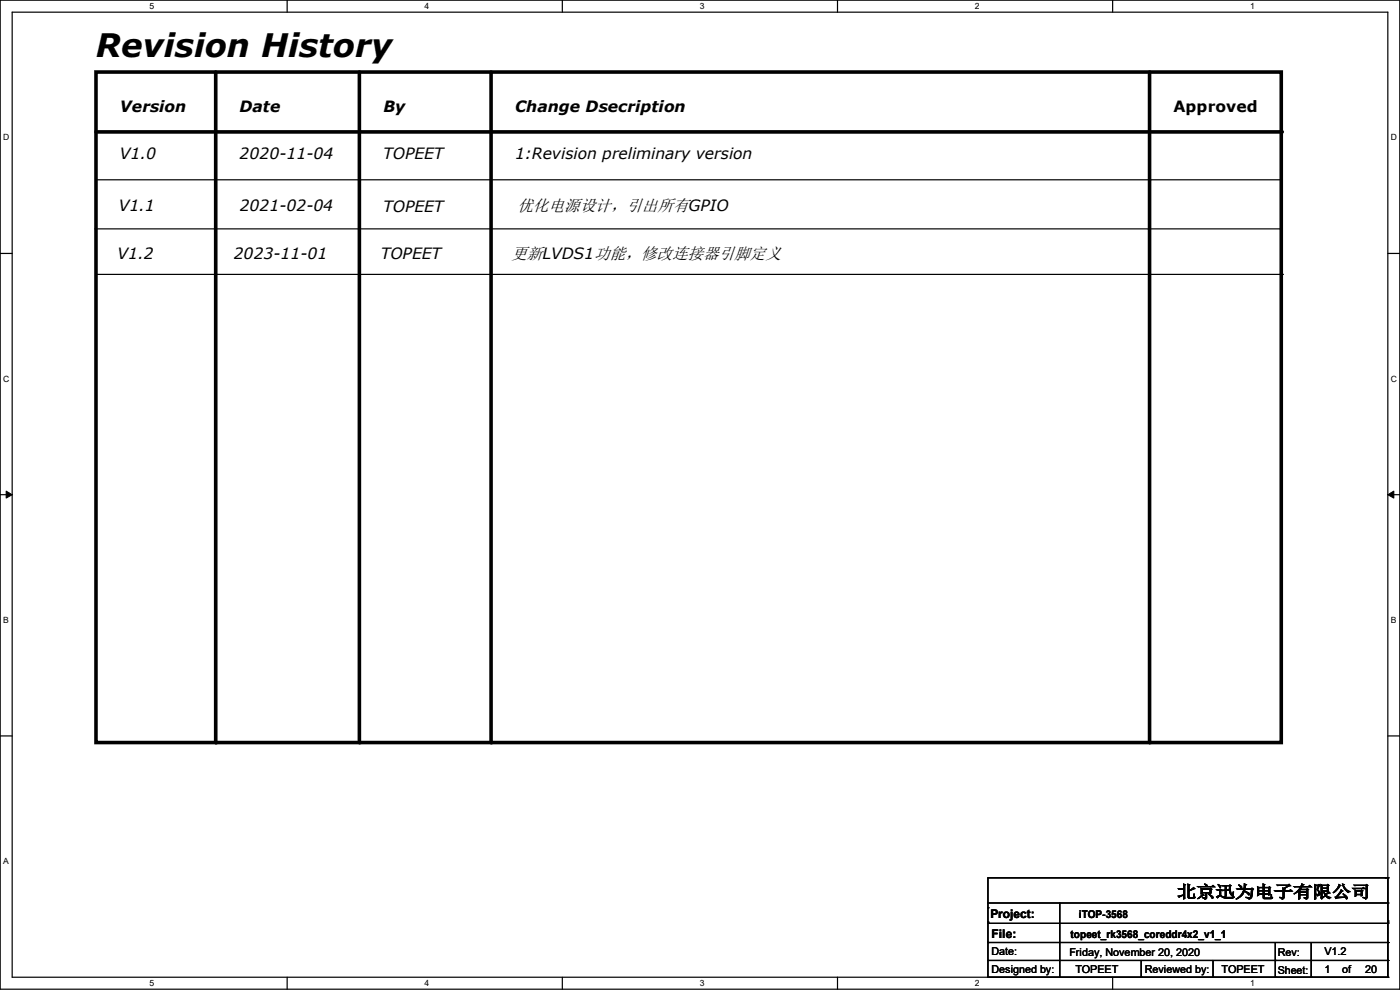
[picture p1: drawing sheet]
<svg xmlns="http://www.w3.org/2000/svg" width="297mm" height="210mm" viewBox="0 0 297 210" stroke-linecap="round" stroke-linejoin="round" font-family="sans-serif">
<path d="M0 0h297v209.8h-297zM2.6 2.6h291.8v204.7h-291.8z" fill="none" stroke="#000" stroke-width=".25"/>
<g fill="#fff">
<path d="M31.7 .3h1v2h-1z"/>
<path d="M31.7 207.6h1v1.9h-1z"/>
</g>
<path d="M60.9 0v2.6M60.9 207.3v2.5" fill="none" stroke="#000" stroke-width=".25"/>
<g fill="#fff">
<path d="M90.1 .3h1v2h-1z"/>
<path d="M90.1 207.6h1v1.9h-1z"/>
</g>
<path d="M119.3 0v2.6M119.3 207.3v2.5" fill="none" stroke="#000" stroke-width=".25"/>
<g fill="#fff">
<path d="M148.5 .3h.9v2h-.9z"/>
<path d="M148.5 207.6h.9v1.9h-.9z"/>
</g>
<path d="M177.7 0v2.6M177.7 207.3v2.5" fill="none" stroke="#000" stroke-width=".25"/>
<g fill="#fff">
<path d="M206.8 .3h1v2h-1z"/>
<path d="M206.8 207.6h1v1.9h-1z"/>
</g>
<path d="M236.1 0v2.6M236.1 207.3v2.5" fill="none" stroke="#000" stroke-width=".25"/>
<g fill="#fff">
<path d="M265.2 .3h1v2h-1z"/>
<path d="M265.2 207.6h1v1.9h-1z"/>
<path d="M.7 28.2h1.2v1.9h-1.2z"/>
<path d="M295.1 28.2h1.2v1.9h-1.2z"/>
<path d="M.7 79.3h1.2v2h-1.2z"/>
<path d="M295.1 79.3h1.2v2h-1.2z"/>
</g>
<path d="M0 53.8h2.6M294.4 53.8h2.6" fill="none" stroke="#000" stroke-width=".25"/>
<g fill="#fff">
<path d="M.7 130.5h1.2v2h-1.2z"/>
<path d="M295.1 130.5h1.1v2h-1.1z"/>
</g>
<path d="M0 104.9h2.6M294.4 104.9h2.6" fill="none" stroke="#000" stroke-width=".25"/>
<path d="M1.3 104.2l1.3 .7-1.3 .8zM294.4 104.9l1.3-.7v1.5z" fill="#000" stroke="#000" stroke-width=".21"/>
<g fill="#fff">
<path d="M.7 181.7h1.2v2h-1.2z"/>
<path d="M295.1 181.7h1.1v2h-1.1z"/>
</g>
<g fill="none" stroke="#000" stroke-width=".25">
<path d="M20.4 38.1h251.4M271.8 38.1h.1M20.1 48.6h251.5M20.6 58.2h251.5M271.6 48.6h.1M272.1 58.2h.1M0 156.1h2.6M294.4 156.1h2.6M209.6 192.6h.1M209.6 195.6h.1M209.6 199.9h.1M209.6 191.6h84.8"/>
<path d="M209.6 195.9h84.8M209.6 199.9h84.8M224.8 191.6v15.7M270.6 199.9v7.4M278.2 199.9v7.4M293.9 186.2h.1M294.4 191.6h.1M294.4 186.2h.1M294.4 195.9h.1M294.4 195.4h.1M294.4 199.9h.1M294.4 195.6h.1"/>
<path d="M294.4 186.2h-84.8v21.1M294.4 186.2v21.1M209.6 207.3h.1M209.6 207.3h84.8M209.6 203.8h84.8M224.8 207.3h.1M242.1 207.3h.1M242.1 203.8v3.5M257.3 207.3h.1M257.3 203.8v3.5M270.6 207.3h.1M270.6 203.8h.1"/>
<path d="M278.2 207.3h.1M294.4 203.8h.1M294.4 207.3h.1"/>
</g>
<path d="M20.4 15.3h251.4v142.2h-251.4zM45.8 15.3v142.2M76.2 15.3v142.2M104.2 15.3v142.2M243.9 15.3v142.2M20.4 28h251.4" fill="none" stroke="#000" stroke-width=".76"/>
<g fill="#000">
<circle cx="271.8" cy="28" r=".38"/>
<circle cx="45.8" cy="157.5" r=".38"/>
<circle cx="76.2" cy="157.5" r=".38"/>
<circle cx="104.2" cy="157.5" r=".38"/>
<circle cx="243.9" cy="157.5" r=".38"/>
</g>
<text font-size="6.9" x="20.4" y="12">Revision History</text>
<text font-size="3.6" x="249.7" y="190.4">北京迅为电子有限公司</text>
<g font-size="3.5">
<text x="109.8" y="44.7">优化电源设计，引出所有GPIO</text>
<text x="108.5" y="54.9">更新LVDS1功能，修改连接器引脚定义</text>
</g>
<g font-size="3.3">
<text x="25.4" y="23.7">Version</text>
<text x="50.8" y="23.7">Date</text>
<text x="81.3" y="23.7">By</text>
<text x="109.3" y="23.7">Change Dsecription</text>
<text x="249" y="23.7">Approved</text>
<text x="25.4" y="33.8">V1.0</text>
<text x="50.8" y="33.8">2020-11-04</text>
<text x="81.3" y="33.8">TOPEET</text>
<text x="109.3" y="33.8">1:Revision preliminary version</text>
<text x="25.2" y="44.7">V1.1</text>
<text x="50.9" y="44.7">2021-02-04</text>
<text x="81.3" y="45">TOPEET</text>
<text x="24.9" y="54.9">V1.2</text>
<text x="49.6" y="54.9">2023-11-01</text>
<text x="80.8" y="54.9">TOPEET</text>
</g>
<g font-size="2.5">
<text x="210.1" y="194.7">Project:</text>
<text x="210.4" y="199">File:</text>
</g>
<g font-size="2.3">
<text x="228.9" y="194.7">iTOP-3568</text>
<text x="210.4" y="202.5">Date:</text>
<text x="226.9" y="202.8">Friday, November 20, 2020</text>
<text x="227.1" y="199">topeet_rk3568_coreddr4x2_v1_1</text>
<text x="271.1" y="202.8">Rev:</text>
<text x="281" y="202.5">V1.2</text>
<text x="210.4" y="206.3">Designed by:</text>
<text x="228.1" y="206.3">TOPEET</text>
<text x="242.9" y="206.3">Reviewed by:</text>
<text x="259.1" y="206.3">TOPEET</text>
<text x="271.1" y="206.6">Sheet:</text>
<text x="281" y="206.3">1</text>
<text x="284.8" y="206.3">of</text>
<text x="289.6" y="206.3">20</text>
</g>
<g font-size="1.8">
<text x="31.7" y="1.9">5</text>
<text x="90.1" y="1.9">4</text>
<text x="148.5" y="1.9">3</text>
<text x="206.8" y="1.9">2</text>
<text x="265.2" y="1.9">1</text>
<text x=".7" y="29.8">D</text>
<text x="295.1" y="29.8">D</text>
<text x=".7" y="80.9">C</text>
<text x="295.1" y="80.9">C</text>
<text x=".7" y="132.1">B</text>
<text x="295.1" y="132.1">B</text>
<text x=".7" y="183.3">A</text>
<text x="295.1" y="183.3">A</text>
<text x="31.7" y="209.2">5</text>
<text x="90.1" y="209.2">4</text>
<text x="148.5" y="209.2">3</text>
<text x="206.8" y="209.2">2</text>
<text x="265.2" y="209.2">1</text>
</g>
</svg>
